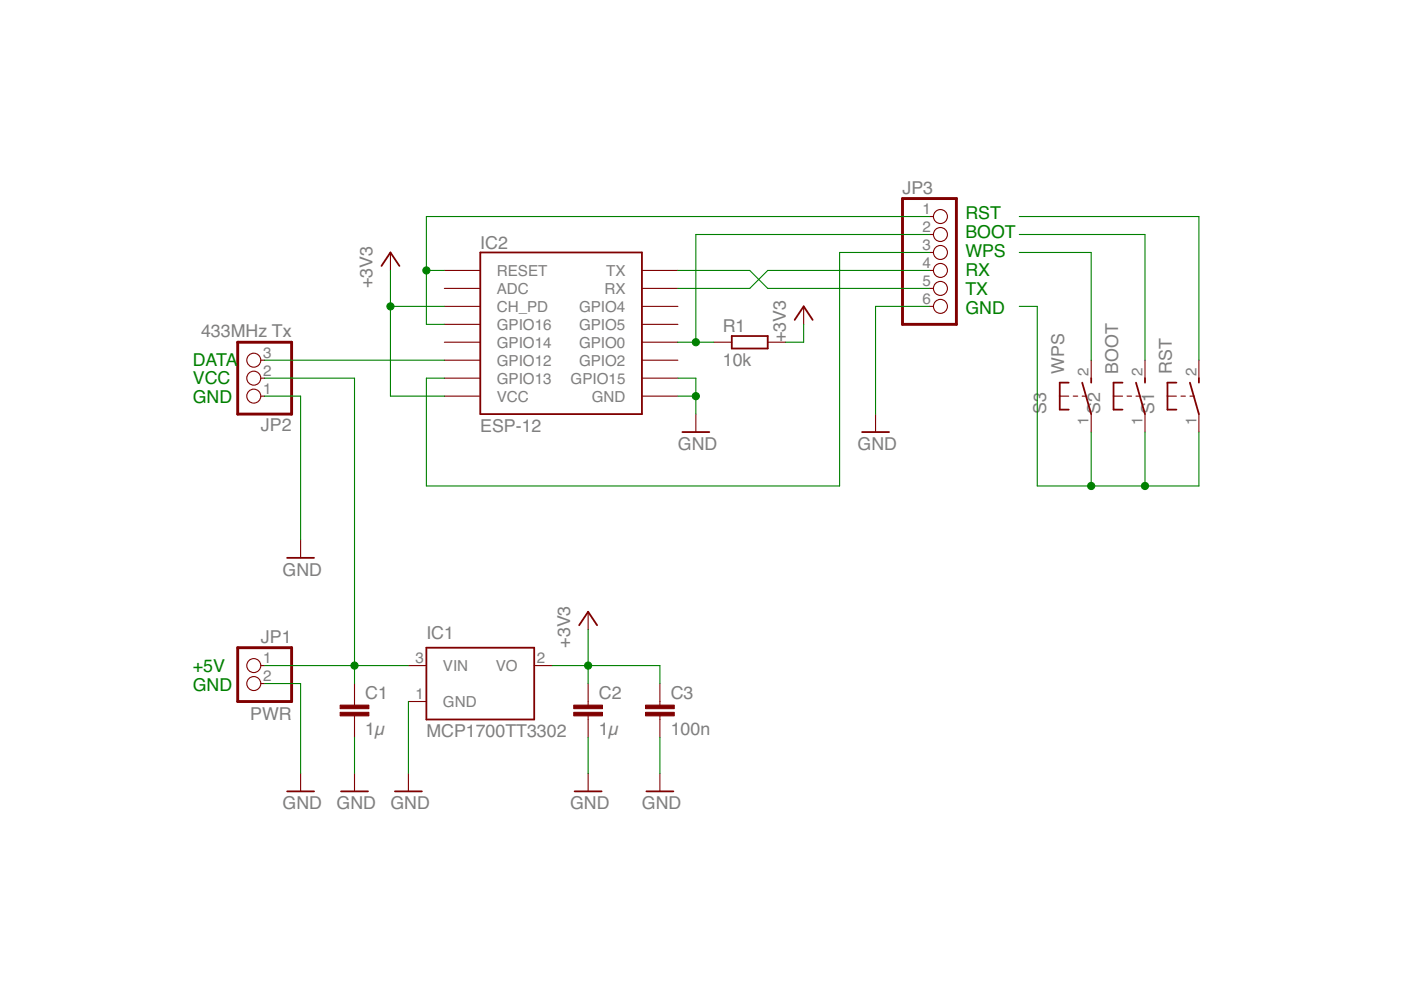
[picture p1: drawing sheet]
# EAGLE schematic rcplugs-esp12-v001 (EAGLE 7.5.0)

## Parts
C1  1µ  C-EUC0805  [C0805]
C2  1µ  C-EUC0805  [C0805]
C3  100n  C-EUC0805  [C0805]
IC1  MCP1700TT3302  MCP1700TT  [SOT23]
IC2  ESP-12  [ESP-12]
JP1  PWR  PINHD-1X2  [1X02]
JP2  433MHz Tx  PINHD-1X3  [1X03]
JP3  PINHD-1X6  [1X06]
R1  10k  R-EU_R0805HS  [R0805HS]
S1  RST  TS1  [TS1]
S2  BOOT  TS1  [TS1]
S3  WPS  TS1  [TS1]

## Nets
+3V3: C2.1 C3.1 IC1.2(VO) IC2.CH_PD IC2.VCC R1.2
GND: C1.2 C2.2 C3.2 IC1.1(GND) IC2.GND IC2.GPIO15 JP1.2 JP2.1 JP3.6
N$1: C1.1 IC1.3(VIN) JP1.1 JP2.2
N$2: IC2.TX JP3.5
N$3: IC2.RX JP3.4
N$4: IC2.GPIO16 IC2.RESET JP3.1
N$5: IC2.GPIO12 JP2.3
N$6: IC2.GPIO0 JP3.2 R1.1
N$7: S3.2
N$8: IC2.GPIO13 JP3.3
N$9: S2.2
N$10: S1.2
N$12: S1.1 S2.1 S3.1
Unconnected: IC2.ADC IC2.GPIO2 IC2.GPIO4 IC2.GPIO5 IC2.GPIO14

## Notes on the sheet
- RST
  BOOT
  WPS
  RX
  TX
  GND
- DATA
  VCC
  GND
- +5V
  GND
